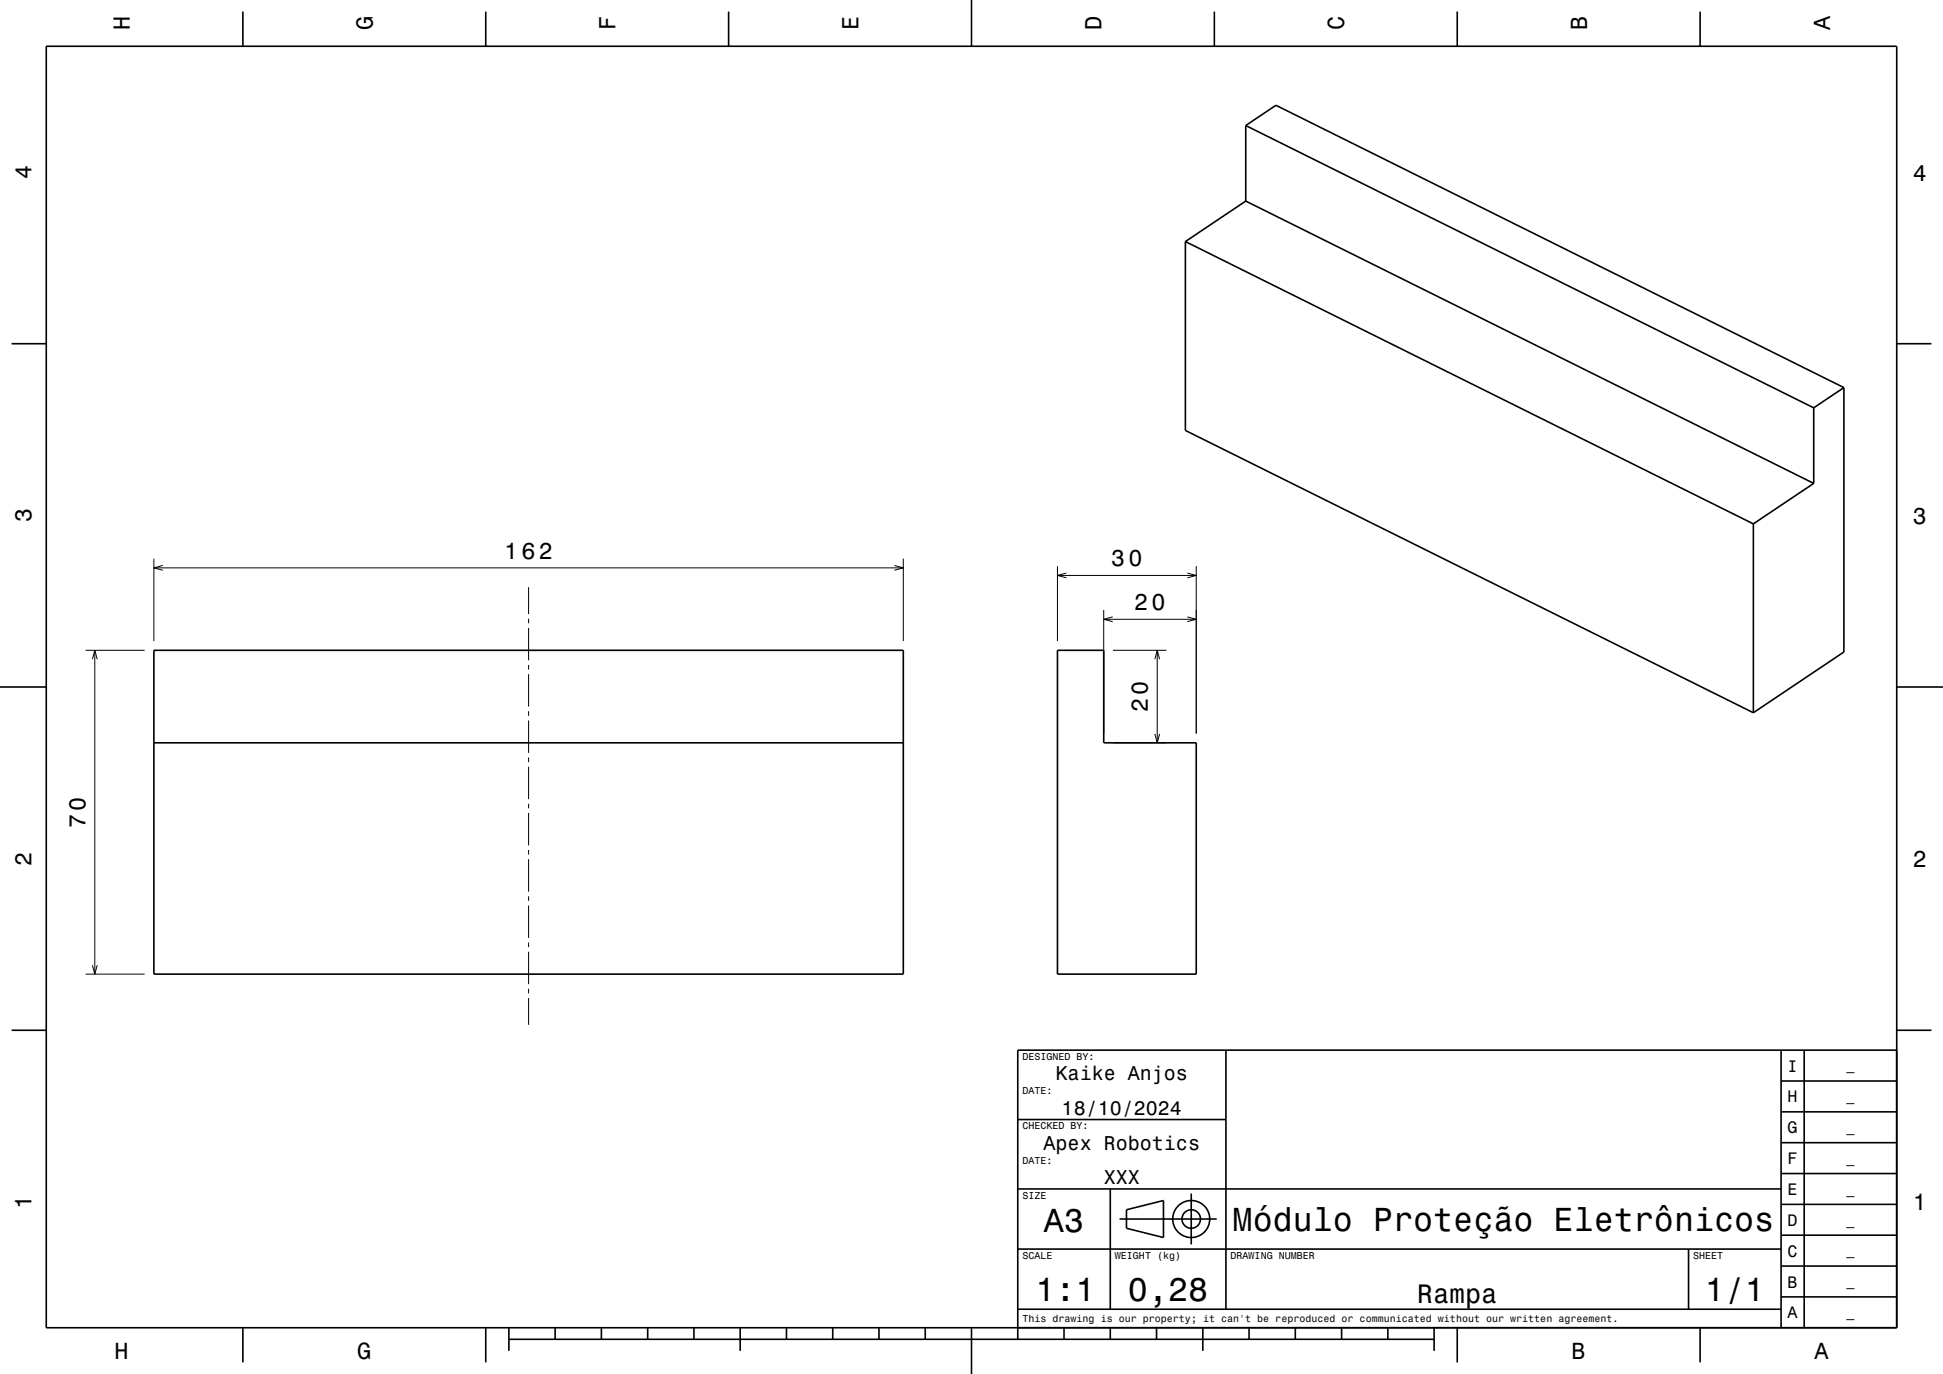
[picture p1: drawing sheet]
<svg xmlns="http://www.w3.org/2000/svg" width="420mm" height="297mm" viewBox="0 0 420 297" stroke-linecap="round" stroke-linejoin="round" font-family="sans-serif">
<g fill="none" stroke="#000" stroke-width=".22">
<path d="M33.3 120.7v17.9M33.3 122.7h162M35.2 122.2l-1.9 .5 1.9 .6M114.3 126.9v5.8M114.3 133.7v1M114.3 135.7v7M193.3 122.2l2 .5-2 .6M195.3 120.7v17.9M228.6 122.4v16.2M228.6 124.4h30M230.5 123.9l-1.9 .5 1.9 .5M238.6 131.9v26.7"/>
<path d="M238.6 133.9h20M240.5 133.3l-1.9 .6 1.9 .5M256.6 123.9l2 .5-2 .5M256.6 133.3l2 .6-2 .5M258.6 122.4v36.2M18.5 140.6h12.8M20 142.5l.5-1.9 .5 1.9M20.5 140.6v70M114.3 143.7v1M114.3 145.7v7M114.3 153.7v1M114.3 155.7v7"/>
<path d="M240.6 140.6h11.5M249.6 142.5l.5-1.9 .6 1.9M249.6 158.6l.5 2 .6-2M250.1 140.6v20M114.3 163.7v1M114.3 165.7v7M114.3 173.7v1M114.3 175.7v7M240.6 160.6h11.5M114.3 183.7v1M114.3 185.7v7M114.3 193.7v1"/>
<path d="M114.3 195.7v7M18.5 210.6h12.8M20 208.6l.5 2 .5-2M114.3 203.7v1M114.3 205.7v7M114.3 213.7v1M114.3 215.7v5.8"/>
</g>
<g fill="none" stroke="#000" stroke-width=".35">
<path d="M10 10h400v277h-400zM52.5 2.5v7.5M105 2.5v7.5M157.5 2.5v7.5M210 0v10M262.5 2.5v7.5M315 2.5v7.5M367.5 2.5v7.5M269.3 27.1l6.5-4.3 122.8 61M269.3 27.1l122.8 61.1M269.3 27.1v16.4M256.2 52.2l122.8 61"/>
<path d="M256.2 52.2v40.8l122.8 61.1M269.3 43.5l122.8 61M269.3 43.5l-13.1 8.7M2.5 74.3h7.5M410 74.3h7.5M392.1 88.2v16.3M398.6 83.8v57.1l-19.6 13.2M398.6 83.8l-6.5 4.4M379 113.2v40.9M392.1 104.5l-13.1 8.7M0 148.5h10M33.3 140.6h162v70h-162z"/>
<path d="M228.6 140.6h10v20h20v50h-30zM410 148.5h10M33.3 160.6h162M2.5 222.7h7.5M265 227v56M385 233.7h25M385 227v60M390 227v60M410 222.7h7.5M410 227h-190v62.5M220 257h165M220 242h45"/>
<path d="M240 257v26M257.5 258v11M385 253.7h25M385 247h25M385 240.3h25M220 270h165M242 263.5h21M243.5 261.5l8-2v8l-8-2zM365 270v13M385 273.7h25M385 267h25M385 260.3h25"/>
<path d="M52.5 287v7.5M105 287v7.5M110 289.5h200M110 287v5M120 287v2.5M130 287v2.5M140 287v2.5M150 287v2.5M160 287v5M170 287v2.5M180 287v2.5M190 287v2.5"/>
<path d="M200 287v2.5M210 287v10M220 283h165M230 287v2.5M240 287v2.5M250 287v2.5M260 287v5M270 287v2.5M280 287v2.5M290 287v2.5M300 287v2.5M310 287v5"/>
<path d="M315 287v7.5M367.5 287v7.5M385 280.3h25"/>
<circle cx="257.5" cy="263.5" r="2"/>
<circle cx="257.5" cy="263.5" r="4"/>
</g>
<g font-size="7.2">
<text x="225.7" y="266.3">A3</text>
<text x="266.4" y="266.1">Módulo Proteção Eletrônicos</text>
<text x="223.8" y="281.3">1:1</text>
<text x="243.8" y="281.3">0,28</text>
<text x="368.5" y="281.3">1/1</text>
</g>
<text font-size="5.8" x="306.3" y="281.6">Rampa</text>
<g font-size="5">
<text x="28.1" y="6.5" transform="rotate(-90 28.1 6.5)">H</text>
<text x="80.6" y="6.5" transform="rotate(-90 80.6 6.5)">G</text>
<text x="133.1" y="6.5" transform="rotate(-90 133.1 6.5)">F</text>
<text x="185.6" y="6.5" transform="rotate(-90 185.6 6.5)">E</text>
<text x="238.1" y="6.5" transform="rotate(-90 238.1 6.5)">D</text>
<text x="290.6" y="6.5" transform="rotate(-90 290.6 6.5)">C</text>
<text x="343.1" y="6.5" transform="rotate(-90 343.1 6.5)">B</text>
<text x="395.6" y="6.5" transform="rotate(-90 395.6 6.5)">A</text>
<text x="6.8" y="38.7" transform="rotate(-90 6.8 38.7)">4</text>
<text x="413.5" y="39">4</text>
<text x="6.8" y="112.9" transform="rotate(-90 6.8 112.9)">3</text>
<text x="413.5" y="113.2">3</text>
<text x="109" y="120.7">162</text>
<text x="240.2" y="122.4">30</text>
<text x="245.2" y="131.9">20</text>
<text x="248.1" y="154" transform="rotate(-90 248.1 154)">20</text>
<text x="18.5" y="179" transform="rotate(-90 18.5 179)">70</text>
<text x="6.8" y="187.1" transform="rotate(-90 6.8 187.1)">2</text>
<text x="413.5" y="187.4">2</text>
<text x="6.8" y="261.3" transform="rotate(-90 6.8 261.3)">1</text>
<text x="413.5" y="261.6">1</text>
<text x="24.7" y="293.8">H</text>
<text x="77.2" y="293.8">G</text>
<text x="339.7" y="293.8">B</text>
<text x="392.2" y="293.8">A</text>
</g>
<g font-size="4.3">
<text x="228.2" y="233.5">Kaike Anjos</text>
<text x="229.5" y="241">18/10/2024</text>
<text x="225.6" y="248.5">Apex Robotics</text>
<text x="238.6" y="256">XXX</text>
</g>
<g font-size="3.6">
<text x="386.4" y="231.6">I</text>
<text x="386.4" y="238.3">H</text>
<text x="386.4" y="245">G</text>
<text x="386.4" y="251.6">F</text>
<text x="386.4" y="258.3">E</text>
<text x="386.4" y="265">D</text>
<text x="386.4" y="271.6">C</text>
<text x="386.4" y="278.3">B</text>
<text x="386.4" y="285">A</text>
</g>
<g font-size="2.9">
<text x="399.1" y="231.4">_</text>
<text x="399.1" y="238">_</text>
<text x="399.1" y="244.7">_</text>
<text x="399.1" y="251.4">_</text>
<text x="399.1" y="258">_</text>
<text x="399.1" y="264.7">_</text>
<text x="399.1" y="271.4">_</text>
<text x="399.1" y="278">_</text>
<text x="399.1" y="284.7">_</text>
</g>
<g font-size="2.2">
<text x="221" y="229.1">DESIGNED BY:</text>
<text x="221" y="236.6">DATE:</text>
<text x="221" y="244.1">CHECKED BY:</text>
<text x="221" y="251.6">DATE:</text>
<text x="221" y="259.1">SIZE</text>
<text x="221" y="272.1">SCALE</text>
<text x="241" y="272.1">WEIGHT (kg)</text>
<text x="266" y="272.1">DRAWING NUMBER</text>
<text x="366" y="272.1">SHEET</text>
<text x="221" y="285.8">This drawing is our property; it can't be reproduced or communicated without our written agreement.</text>
</g>
</svg>
